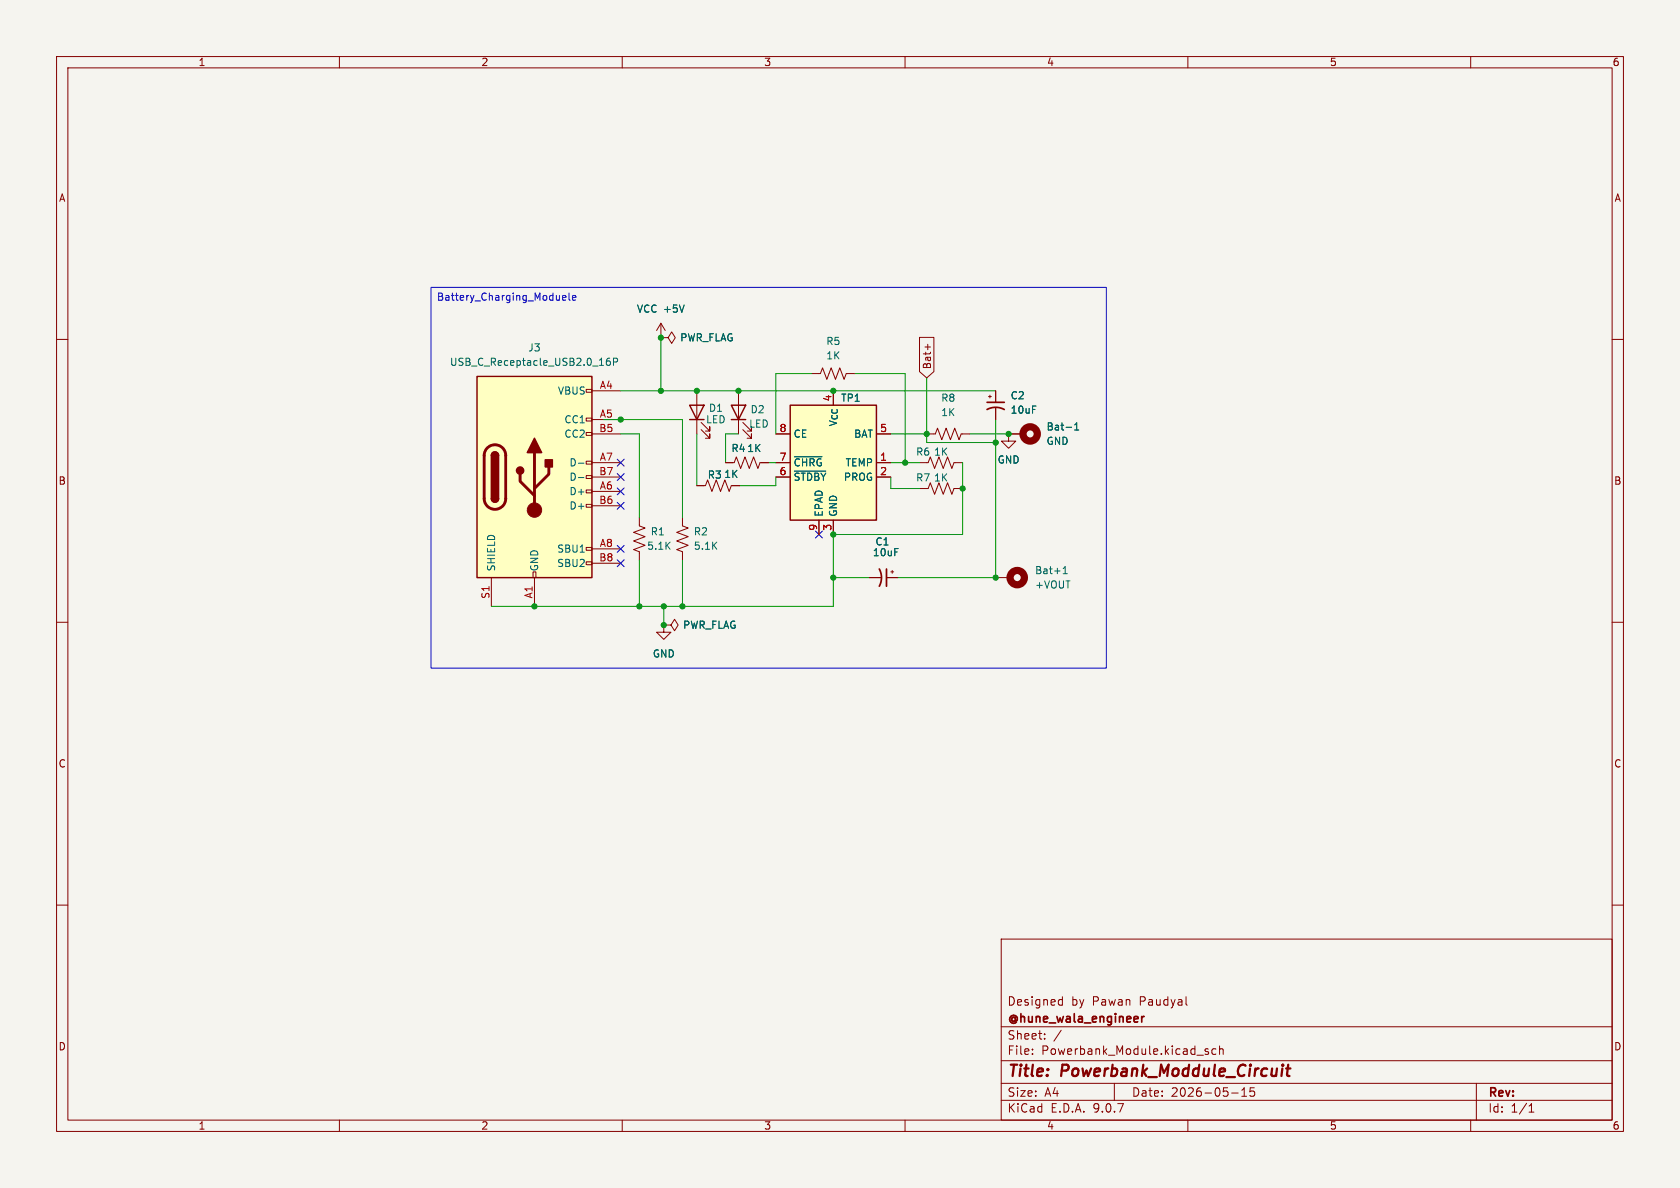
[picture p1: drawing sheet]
(kicad_sch
 (version 20250114)
 (generator "eeschema")
 (generator_version "9.0")
 (paper "A4")
 (title_block
  (title "Powerbank_Moddule_Circuit")
  (date "2026-05-15")
  (company "@hune_wala_engineer")
  (comment 1 "Designed by Pawan Paudyal"))
 (lib_symbols
  (symbol "Battery_Management:TP4056-42-ESOP8" (exclude_from_sim no) (in_bom yes) (on_board yes)
   (property "Reference" "U" (at -6.604 11.684 0) (effects (font (size 1.27 1.27))))
   (property "Value" "TP4056-42-ESOP8" (at 10.16 11.684 0) (effects (font (size 1.27 1.27))))
   (property "Footprint" "Package_SO:SOIC-8-1EP_3.9x4.9mm_P1.27mm_EP2.41x3.3mm_ThermalVias" (at 0.508 -22.86 0) (effects (font (size 1.27 1.27)) (hide yes)))
   (property "Datasheet" "https://www.lcsc.com/datasheet/lcsc_datasheet_2410121619_TOPPOWER-Nanjing-Extension-Microelectronics-TP4056-42-ESOP8_C16581.pdf" (at 0 -25.4 0) (effects (font (size 1.27 1.27)) (hide yes)))
   (property "Description" "1A Standalone Linear Li-ion/LiPo single-cell battery charger, 4.2V ±1% charge voltage, VCC = 4.0..8.0V, SOIC-8 (SOP-8)" (at 0.508 -20.32 0) (effects (font (size 1.27 1.27)) (hide yes)))
   (symbol "TP4056-42-ESOP8_1_0"
    (pin input line (at -10.16 5.08 0) (length 2.54) (name "CE" (effects (font (size 1.27 1.27)))) (number "8" (effects (font (size 1.27 1.27)))))
    (pin open_collector line (at -10.16 0 0) (length 2.54) (name "~{CHRG}" (effects (font (size 1.27 1.27)))) (number "7" (effects (font (size 1.27 1.27)))))
    (pin open_collector line (at -10.16 -2.54 0) (length 2.54) (name "~{STDBY}" (effects (font (size 1.27 1.27)))) (number "6" (effects (font (size 1.27 1.27)))))
    (pin passive line (at -2.54 -12.7 90) (length 2.54) (name "EPAD" (effects (font (size 1.27 1.27)))) (number "9" (effects (font (size 1.27 1.27)))))
    (pin power_in line (at 0 12.7 270) (length 2.54) (name "V_{CC}" (effects (font (size 1.27 1.27)))) (number "4" (effects (font (size 1.27 1.27)))))
    (pin power_in line (at 0 -12.7 90) (length 2.54) (name "GND" (effects (font (size 1.27 1.27)))) (number "3" (effects (font (size 1.27 1.27)))))
    (pin power_out line (at 10.16 5.08 180) (length 2.54) (name "BAT" (effects (font (size 1.27 1.27)))) (number "5" (effects (font (size 1.27 1.27)))))
    (pin input line (at 10.16 0 180) (length 2.54) (name "TEMP" (effects (font (size 1.27 1.27)))) (number "1" (effects (font (size 1.27 1.27)))))
    (pin passive line (at 10.16 -2.54 180) (length 2.54) (name "PROG" (effects (font (size 1.27 1.27)))) (number "2" (effects (font (size 1.27 1.27))))))
   (symbol "TP4056-42-ESOP8_1_1"
    (rectangle (start -7.62 10.16) (end 7.62 -10.16) (stroke (width 0.254) (type default)) (fill (type background))))
   (embedded_fonts no))
  (symbol "Connector:USB_C_Receptacle_USB2.0_16P"
   (pin_names
    (offset 1.016)) (exclude_from_sim no) (in_bom yes) (on_board yes)
   (property "Reference" "J" (at 0 22.225 0) (effects (font (size 1.27 1.27))))
   (property "Value" "USB_C_Receptacle_USB2.0_16P" (at 0 19.685 0) (effects (font (size 1.27 1.27))))
   (property "Footprint" "" (at 3.81 0 0) (effects (font (size 1.27 1.27)) (hide yes)))
   (property "Datasheet" "https://www.usb.org/sites/default/files/documents/usb_type-c.zip" (at 3.81 0 0) (effects (font (size 1.27 1.27)) (hide yes)))
   (property "Description" "USB 2.0-only 16P Type-C Receptacle connector" (at 0 0 0) (effects (font (size 1.27 1.27)) (hide yes)))
   (symbol "USB_C_Receptacle_USB2.0_16P_0_0"
    (rectangle (start -0.254 -17.78) (end 0.254 -16.764) (stroke (width 0) (type default)) (fill (type none)))
    (rectangle (start 10.16 15.494) (end 9.144 14.986) (stroke (width 0) (type default)) (fill (type none)))
    (rectangle (start 10.16 10.414) (end 9.144 9.906) (stroke (width 0) (type default)) (fill (type none)))
    (rectangle (start 10.16 7.874) (end 9.144 7.366) (stroke (width 0) (type default)) (fill (type none)))
    (rectangle (start 10.16 2.794) (end 9.144 2.286) (stroke (width 0) (type default)) (fill (type none)))
    (rectangle (start 10.16 0.254) (end 9.144 -0.254) (stroke (width 0) (type default)) (fill (type none)))
    (rectangle (start 10.16 -2.286) (end 9.144 -2.794) (stroke (width 0) (type default)) (fill (type none)))
    (rectangle (start 10.16 -4.826) (end 9.144 -5.334) (stroke (width 0) (type default)) (fill (type none)))
    (rectangle (start 10.16 -12.446) (end 9.144 -12.954) (stroke (width 0) (type default)) (fill (type none)))
    (rectangle (start 10.16 -14.986) (end 9.144 -15.494) (stroke (width 0) (type default)) (fill (type none))))
   (symbol "USB_C_Receptacle_USB2.0_16P_0_1"
    (rectangle (start -10.16 17.78) (end 10.16 -17.78) (stroke (width 0.254) (type default)) (fill (type background)))
    (polyline (pts (xy -8.89 -3.81) (xy -8.89 3.81)) (stroke (width 0.508) (type default)) (fill (type none)))
    (rectangle (start -7.62 -3.81) (end -6.35 3.81) (stroke (width 0.254) (type default)) (fill (type outline)))
    (arc (start -7.62 3.81) (mid -6.985 4.4423) (end -6.35 3.81) (stroke (width 0.254) (type default)) (fill (type none)))
    (arc (start -7.62 3.81) (mid -6.985 4.4423) (end -6.35 3.81) (stroke (width 0.254) (type default)) (fill (type outline)))
    (arc (start -8.89 3.81) (mid -6.985 5.7067) (end -5.08 3.81) (stroke (width 0.508) (type default)) (fill (type none)))
    (arc (start -5.08 -3.81) (mid -6.985 -5.7067) (end -8.89 -3.81) (stroke (width 0.508) (type default)) (fill (type none)))
    (arc (start -6.35 -3.81) (mid -6.985 -4.4423) (end -7.62 -3.81) (stroke (width 0.254) (type default)) (fill (type none)))
    (arc (start -6.35 -3.81) (mid -6.985 -4.4423) (end -7.62 -3.81) (stroke (width 0.254) (type default)) (fill (type outline)))
    (polyline (pts (xy -5.08 3.81) (xy -5.08 -3.81)) (stroke (width 0.508) (type default)) (fill (type none)))
    (circle (center -2.54 1.143) (radius 0.635) (stroke (width 0.254) (type default)) (fill (type outline)))
    (polyline (pts (xy -1.27 4.318) (xy 0 6.858) (xy 1.27 4.318) (xy -1.27 4.318)) (stroke (width 0.254) (type default)) (fill (type outline)))
    (polyline (pts (xy 0 -2.032) (xy 2.54 0.508) (xy 2.54 1.778)) (stroke (width 0.508) (type default)) (fill (type none)))
    (polyline (pts (xy 0 -3.302) (xy -2.54 -0.762) (xy -2.54 0.508)) (stroke (width 0.508) (type default)) (fill (type none)))
    (polyline (pts (xy 0 -5.842) (xy 0 4.318)) (stroke (width 0.508) (type default)) (fill (type none)))
    (circle (center 0 -5.842) (radius 1.27) (stroke (width 0) (type default)) (fill (type outline)))
    (rectangle (start 1.905 1.778) (end 3.175 3.048) (stroke (width 0.254) (type default)) (fill (type outline))))
   (symbol "USB_C_Receptacle_USB2.0_16P_1_1"
    (pin passive line (at -7.62 -22.86 90) (length 5.08) (name "SHIELD" (effects (font (size 1.27 1.27)))) (number "S1" (effects (font (size 1.27 1.27)))))
    (pin passive line (at 0 -22.86 90) (length 5.08) (name "GND" (effects (font (size 1.27 1.27)))) (number "A1" (effects (font (size 1.27 1.27)))))
    (pin passive line (at 0 -22.86 90) (length 5.08) (hide yes) (name "GND" (effects (font (size 1.27 1.27)))) (number "A12" (effects (font (size 1.27 1.27)))))
    (pin passive line (at 0 -22.86 90) (length 5.08) (hide yes) (name "GND" (effects (font (size 1.27 1.27)))) (number "B1" (effects (font (size 1.27 1.27)))))
    (pin passive line (at 0 -22.86 90) (length 5.08) (hide yes) (name "GND" (effects (font (size 1.27 1.27)))) (number "B12" (effects (font (size 1.27 1.27)))))
    (pin passive line (at 15.24 15.24 180) (length 5.08) (name "VBUS" (effects (font (size 1.27 1.27)))) (number "A4" (effects (font (size 1.27 1.27)))))
    (pin passive line (at 15.24 15.24 180) (length 5.08) (hide yes) (name "VBUS" (effects (font (size 1.27 1.27)))) (number "A9" (effects (font (size 1.27 1.27)))))
    (pin passive line (at 15.24 15.24 180) (length 5.08) (hide yes) (name "VBUS" (effects (font (size 1.27 1.27)))) (number "B4" (effects (font (size 1.27 1.27)))))
    (pin passive line (at 15.24 15.24 180) (length 5.08) (hide yes) (name "VBUS" (effects (font (size 1.27 1.27)))) (number "B9" (effects (font (size 1.27 1.27)))))
    (pin bidirectional line (at 15.24 10.16 180) (length 5.08) (name "CC1" (effects (font (size 1.27 1.27)))) (number "A5" (effects (font (size 1.27 1.27)))))
    (pin bidirectional line (at 15.24 7.62 180) (length 5.08) (name "CC2" (effects (font (size 1.27 1.27)))) (number "B5" (effects (font (size 1.27 1.27)))))
    (pin bidirectional line (at 15.24 2.54 180) (length 5.08) (name "D-" (effects (font (size 1.27 1.27)))) (number "A7" (effects (font (size 1.27 1.27)))))
    (pin bidirectional line (at 15.24 0 180) (length 5.08) (name "D-" (effects (font (size 1.27 1.27)))) (number "B7" (effects (font (size 1.27 1.27)))))
    (pin bidirectional line (at 15.24 -2.54 180) (length 5.08) (name "D+" (effects (font (size 1.27 1.27)))) (number "A6" (effects (font (size 1.27 1.27)))))
    (pin bidirectional line (at 15.24 -5.08 180) (length 5.08) (name "D+" (effects (font (size 1.27 1.27)))) (number "B6" (effects (font (size 1.27 1.27)))))
    (pin bidirectional line (at 15.24 -12.7 180) (length 5.08) (name "SBU1" (effects (font (size 1.27 1.27)))) (number "A8" (effects (font (size 1.27 1.27)))))
    (pin bidirectional line (at 15.24 -15.24 180) (length 5.08) (name "SBU2" (effects (font (size 1.27 1.27)))) (number "B8" (effects (font (size 1.27 1.27))))))
   (embedded_fonts no))
  (symbol "Device:C_Polarized_Small_US"
   (pin_numbers (hide yes))
   (pin_names
    (offset 0.254) (hide yes)) (exclude_from_sim no) (in_bom yes) (on_board yes)
   (property "Reference" "C" (at 0.254 1.778 0) (effects (font (size 1.27 1.27)) (justify left)))
   (property "Value" "C_Polarized_Small_US" (at 0.254 -2.032 0) (effects (font (size 1.27 1.27)) (justify left)))
   (property "Footprint" "" (at 0 0 0) (effects (font (size 1.27 1.27)) (hide yes)))
   (property "Datasheet" "~" (at 0 0 0) (effects (font (size 1.27 1.27)) (hide yes)))
   (property "Description" "Polarized capacitor, small US symbol" (at 0 0 0) (effects (font (size 1.27 1.27)) (hide yes)))
   (symbol "C_Polarized_Small_US_0_1"
    (polyline (pts (xy -1.524 0.508) (xy 1.524 0.508)) (stroke (width 0.3048) (type default)) (fill (type none)))
    (polyline (pts (xy -1.27 1.524) (xy -0.762 1.524)) (stroke (width 0) (type default)) (fill (type none)))
    (polyline (pts (xy -1.016 1.27) (xy -1.016 1.778)) (stroke (width 0) (type default)) (fill (type none)))
    (arc (start -1.524 -0.762) (mid 0 -0.3734) (end 1.524 -0.762) (stroke (width 0.3048) (type default)) (fill (type none))))
   (symbol "C_Polarized_Small_US_1_1"
    (pin passive line (at 0 2.54 270) (length 2.032) (name "~" (effects (font (size 1.27 1.27)))) (number "1" (effects (font (size 1.27 1.27)))))
    (pin passive line (at 0 -2.54 90) (length 2.032) (name "~" (effects (font (size 1.27 1.27)))) (number "2" (effects (font (size 1.27 1.27))))))
   (embedded_fonts no))
  (symbol "Device:LED"
   (pin_numbers (hide yes))
   (pin_names
    (offset 1.016) (hide yes)) (exclude_from_sim no) (in_bom yes) (on_board yes)
   (property "Reference" "D" (at 0 2.54 0) (effects (font (size 1.27 1.27))))
   (property "Value" "LED" (at 0 -2.54 0) (effects (font (size 1.27 1.27))))
   (property "Footprint" "" (at 0 0 0) (effects (font (size 1.27 1.27)) (hide yes)))
   (property "Datasheet" "~" (at 0 0 0) (effects (font (size 1.27 1.27)) (hide yes)))
   (property "Description" "Light emitting diode" (at 0 0 0) (effects (font (size 1.27 1.27)) (hide yes)))
   (property "Sim.Pins" "1=K 2=A" (at 0 0 0) (effects (font (size 1.27 1.27)) (hide yes)))
   (symbol "LED_0_1"
    (polyline (pts (xy -3.048 -0.762) (xy -4.572 -2.286) (xy -3.81 -2.286) (xy -4.572 -2.286) (xy -4.572 -1.524)) (stroke (width 0) (type default)) (fill (type none)))
    (polyline (pts (xy -1.778 -0.762) (xy -3.302 -2.286) (xy -2.54 -2.286) (xy -3.302 -2.286) (xy -3.302 -1.524)) (stroke (width 0) (type default)) (fill (type none)))
    (polyline (pts (xy -1.27 0) (xy 1.27 0)) (stroke (width 0) (type default)) (fill (type none)))
    (polyline (pts (xy -1.27 -1.27) (xy -1.27 1.27)) (stroke (width 0.254) (type default)) (fill (type none)))
    (polyline (pts (xy 1.27 -1.27) (xy 1.27 1.27) (xy -1.27 0) (xy 1.27 -1.27)) (stroke (width 0.254) (type default)) (fill (type none))))
   (symbol "LED_1_1"
    (pin passive line (at -3.81 0 0) (length 2.54) (name "K" (effects (font (size 1.27 1.27)))) (number "1" (effects (font (size 1.27 1.27)))))
    (pin passive line (at 3.81 0 180) (length 2.54) (name "A" (effects (font (size 1.27 1.27)))) (number "2" (effects (font (size 1.27 1.27))))))
   (embedded_fonts no))
  (symbol "Device:R_US"
   (pin_numbers (hide yes))
   (pin_names
    (offset 0)) (exclude_from_sim no) (in_bom yes) (on_board yes)
   (property "Reference" "R" (at 2.54 0 90) (effects (font (size 1.27 1.27))))
   (property "Value" "R_US" (at -2.54 0 90) (effects (font (size 1.27 1.27))))
   (property "Footprint" "" (at 1.016 -0.254 90) (effects (font (size 1.27 1.27)) (hide yes)))
   (property "Datasheet" "~" (at 0 0 0) (effects (font (size 1.27 1.27)) (hide yes)))
   (property "Description" "Resistor, US symbol" (at 0 0 0) (effects (font (size 1.27 1.27)) (hide yes)))
   (symbol "R_US_0_1"
    (polyline (pts (xy 0 2.286) (xy 0 2.54)) (stroke (width 0) (type default)) (fill (type none)))
    (polyline (pts (xy 0 2.286) (xy 1.016 1.905) (xy 0 1.524) (xy -1.016 1.143) (xy 0 0.762)) (stroke (width 0) (type default)) (fill (type none)))
    (polyline (pts (xy 0 0.762) (xy 1.016 0.381) (xy 0 0) (xy -1.016 -0.381) (xy 0 -0.762)) (stroke (width 0) (type default)) (fill (type none)))
    (polyline (pts (xy 0 -0.762) (xy 1.016 -1.143) (xy 0 -1.524) (xy -1.016 -1.905) (xy 0 -2.286)) (stroke (width 0) (type default)) (fill (type none)))
    (polyline (pts (xy 0 -2.286) (xy 0 -2.54)) (stroke (width 0) (type default)) (fill (type none))))
   (symbol "R_US_1_1"
    (pin passive line (at 0 3.81 270) (length 1.27) (name "~" (effects (font (size 1.27 1.27)))) (number "1" (effects (font (size 1.27 1.27)))))
    (pin passive line (at 0 -3.81 90) (length 1.27) (name "~" (effects (font (size 1.27 1.27)))) (number "2" (effects (font (size 1.27 1.27))))))
   (embedded_fonts no))
  (symbol "Mechanical:MountingHole_Pad"
   (pin_numbers (hide yes))
   (pin_names
    (offset 1.016) (hide yes)) (exclude_from_sim no) (in_bom no) (on_board yes)
   (property "Reference" "H" (at 0 6.35 0) (effects (font (size 1.27 1.27))))
   (property "Value" "MountingHole_Pad" (at 0 4.445 0) (effects (font (size 1.27 1.27))))
   (property "Footprint" "" (at 0 0 0) (effects (font (size 1.27 1.27)) (hide yes)))
   (property "Datasheet" "~" (at 0 0 0) (effects (font (size 1.27 1.27)) (hide yes)))
   (property "Description" "Mounting Hole with connection" (at 0 0 0) (effects (font (size 1.27 1.27)) (hide yes)))
   (symbol "MountingHole_Pad_0_1"
    (circle (center 0 1.27) (radius 1.27) (stroke (width 1.27) (type default)) (fill (type none))))
   (symbol "MountingHole_Pad_1_1"
    (pin input line (at 0 -2.54 90) (length 2.54) (name "1" (effects (font (size 1.27 1.27)))) (number "1" (effects (font (size 1.27 1.27))))))
   (embedded_fonts no))
  (symbol "power:GND"
   (power)
   (pin_numbers (hide yes))
   (pin_names
    (offset 0) (hide yes)) (exclude_from_sim no) (in_bom yes) (on_board yes)
   (property "Reference" "#PWR" (at 0 -6.35 0) (effects (font (size 1.27 1.27)) (hide yes)))
   (property "Value" "GND" (at 0 -3.81 0) (effects (font (size 1.27 1.27))))
   (property "Footprint" "" (at 0 0 0) (effects (font (size 1.27 1.27)) (hide yes)))
   (property "Datasheet" "" (at 0 0 0) (effects (font (size 1.27 1.27)) (hide yes)))
   (property "Description" "Power symbol creates a global label with name \"GND\" , ground" (at 0 0 0) (effects (font (size 1.27 1.27)) (hide yes)))
   (symbol "GND_0_1"
    (polyline (pts (xy 0 0) (xy 0 -1.27) (xy 1.27 -1.27) (xy 0 -2.54) (xy -1.27 -1.27) (xy 0 -1.27)) (stroke (width 0) (type default)) (fill (type none))))
   (symbol "GND_1_1"
    (pin power_in line (at 0 0 270) (length 0) (name "~" (effects (font (size 1.27 1.27)))) (number "1" (effects (font (size 1.27 1.27))))))
   (embedded_fonts no))
  (symbol "power:PWR_FLAG"
   (power)
   (pin_numbers (hide yes))
   (pin_names
    (offset 0) (hide yes)) (exclude_from_sim no) (in_bom yes) (on_board yes)
   (property "Reference" "#FLG" (at 0 1.905 0) (effects (font (size 1.27 1.27)) (hide yes)))
   (property "Value" "PWR_FLAG" (at 0 3.81 0) (effects (font (size 1.27 1.27))))
   (property "Footprint" "" (at 0 0 0) (effects (font (size 1.27 1.27)) (hide yes)))
   (property "Datasheet" "~" (at 0 0 0) (effects (font (size 1.27 1.27)) (hide yes)))
   (property "Description" "Special symbol for telling ERC where power comes from" (at 0 0 0) (effects (font (size 1.27 1.27)) (hide yes)))
   (symbol "PWR_FLAG_0_0"
    (pin power_out line (at 0 0 90) (length 0) (name "~" (effects (font (size 1.27 1.27)))) (number "1" (effects (font (size 1.27 1.27))))))
   (symbol "PWR_FLAG_0_1"
    (polyline (pts (xy 0 0) (xy 0 1.27) (xy -1.016 1.905) (xy 0 2.54) (xy 1.016 1.905) (xy 0 1.27)) (stroke (width 0) (type default)) (fill (type none))))
   (embedded_fonts no))
  (symbol "power:VCC"
   (power)
   (pin_numbers (hide yes))
   (pin_names
    (offset 0) (hide yes)) (exclude_from_sim no) (in_bom yes) (on_board yes)
   (property "Reference" "#PWR" (at 0 -3.81 0) (effects (font (size 1.27 1.27)) (hide yes)))
   (property "Value" "VCC" (at 0 3.556 0) (effects (font (size 1.27 1.27))))
   (property "Footprint" "" (at 0 0 0) (effects (font (size 1.27 1.27)) (hide yes)))
   (property "Datasheet" "" (at 0 0 0) (effects (font (size 1.27 1.27)) (hide yes)))
   (property "Description" "Power symbol creates a global label with name \"VCC\"" (at 0 0 0) (effects (font (size 1.27 1.27)) (hide yes)))
   (symbol "VCC_0_1"
    (polyline (pts (xy -0.762 1.27) (xy 0 2.54)) (stroke (width 0) (type default)) (fill (type none)))
    (polyline (pts (xy 0 2.54) (xy 0.762 1.27)) (stroke (width 0) (type default)) (fill (type none)))
    (polyline (pts (xy 0 0) (xy 0 2.54)) (stroke (width 0) (type default)) (fill (type none))))
   (symbol "VCC_1_1"
    (pin power_in line (at 0 0 90) (length 0) (name "~" (effects (font (size 1.27 1.27)))) (number "1" (effects (font (size 1.27 1.27))))))
   (embedded_fonts no)))
 (text_box "Battery_Charging_Moduele"
  (exclude_from_sim no)
  (at 76.2 50.8 0)
  (size 119.38 67.31)
  (margins 0.9525 0.9525 0.9525 0.9525)
  (stroke (width 0) (type solid))
  (fill (type none))
  (effects (font (size 1.27 1.27)) (justify left top)))
 (junction
  (at 123.19 69.088)
  (diameter 0)
  (color 0 0 0 0))
 (junction
  (at 117.348 110.49)
  (diameter 0)
  (color 0 0 0 0))
 (junction
  (at 116.84 59.69)
  (diameter 0)
  (color 0 0 0 0))
 (junction
  (at 109.728 74.168)
  (diameter 0)
  (color 0 0 0 0))
 (junction
  (at 163.83 76.708)
  (diameter 0)
  (color 0 0 0 0))
 (junction
  (at 147.32 69.088)
  (diameter 0)
  (color 0 0 0 0))
 (junction
  (at 178.308 76.708)
  (diameter 0)
  (color 0 0 0 0))
 (junction
  (at 94.488 107.188)
  (diameter 0)
  (color 0 0 0 0))
 (junction
  (at 160.02 81.788)
  (diameter 0)
  (color 0 0 0 0))
 (junction
  (at 176.022 102.108)
  (diameter 0)
  (color 0 0 0 0))
 (junction
  (at 147.32 102.108)
  (diameter 0)
  (color 0 0 0 0))
 (junction
  (at 117.348 107.188)
  (diameter 0)
  (color 0 0 0 0))
 (junction
  (at 113.03 107.188)
  (diameter 0)
  (color 0 0 0 0))
 (junction
  (at 130.556 69.088)
  (diameter 0)
  (color 0 0 0 0))
 (junction
  (at 147.32 94.488)
  (diameter 0)
  (color 0 0 0 0))
 (junction
  (at 170.18 86.36)
  (diameter 0)
  (color 0 0 0 0))
 (junction
  (at 120.65 107.188)
  (diameter 0)
  (color 0 0 0 0))
 (junction
  (at 116.84 69.088)
  (diameter 0)
  (color 0 0 0 0))
 (junction
  (at 176.022 78.232)
  (diameter 0)
  (color 0 0 0 0))
 (no_connect
  (at 109.728 86.868))
 (no_connect
  (at 144.78 94.488))
 (no_connect
  (at 109.728 89.408))
 (no_connect
  (at 109.728 99.568))
 (no_connect
  (at 109.728 81.788))
 (no_connect
  (at 109.728 84.328))
 (no_connect
  (at 109.728 97.028))
 (wire
  (pts (xy 137.16 76.708) (xy 137.16 66.04))
  (stroke (width 0) (type default)))
 (wire
  (pts (xy 117.348 107.188) (xy 117.348 110.49))
  (stroke (width 0) (type default)))
 (wire
  (pts (xy 113.03 76.708) (xy 113.03 91.44))
  (stroke (width 0) (type default)))
 (wire
  (pts (xy 176.022 74.168) (xy 176.022 78.232))
  (stroke (width 0) (type default)))
 (wire
  (pts (xy 160.02 66.04) (xy 160.02 81.788))
  (stroke (width 0) (type default)))
 (wire
  (pts (xy 157.48 81.788) (xy 160.02 81.788))
  (stroke (width 0) (type default)))
 (wire
  (pts (xy 163.83 78.232) (xy 176.022 78.232))
  (stroke (width 0) (type default)))
 (wire
  (pts (xy 128.27 81.788) (xy 128.27 76.708))
  (stroke (width 0) (type default)))
 (wire
  (pts (xy 123.19 76.708) (xy 123.19 85.852))
  (stroke (width 0) (type default)))
 (wire
  (pts (xy 176.022 78.232) (xy 176.022 102.108))
  (stroke (width 0) (type default)))
 (wire
  (pts (xy 120.65 107.188) (xy 117.348 107.188))
  (stroke (width 0) (type default)))
 (wire
  (pts (xy 157.48 86.36) (xy 162.56 86.36))
  (stroke (width 0) (type default)))
 (wire
  (pts (xy 160.02 81.788) (xy 162.56 81.788))
  (stroke (width 0) (type default)))
 (wire
  (pts (xy 151.13 66.04) (xy 160.02 66.04))
  (stroke (width 0) (type default)))
 (wire
  (pts (xy 170.18 86.36) (xy 170.18 94.488))
  (stroke (width 0) (type default)))
 (wire
  (pts (xy 86.868 107.188) (xy 94.488 107.188))
  (stroke (width 0) (type default)))
 (wire
  (pts (xy 170.18 81.788) (xy 170.18 86.36))
  (stroke (width 0) (type default)))
 (wire
  (pts (xy 109.728 76.708) (xy 113.03 76.708))
  (stroke (width 0) (type default)))
 (wire
  (pts (xy 147.32 94.488) (xy 147.32 102.108))
  (stroke (width 0) (type default)))
 (wire
  (pts (xy 170.18 94.488) (xy 147.32 94.488))
  (stroke (width 0) (type default)))
 (wire
  (pts (xy 116.84 69.088) (xy 123.19 69.088))
  (stroke (width 0) (type default)))
 (wire
  (pts (xy 94.488 107.188) (xy 113.03 107.188))
  (stroke (width 0) (type default)))
 (wire
  (pts (xy 120.65 107.188) (xy 147.32 107.188))
  (stroke (width 0) (type default)))
 (wire
  (pts (xy 137.16 85.852) (xy 130.81 85.852))
  (stroke (width 0) (type default)))
 (wire
  (pts (xy 157.48 84.328) (xy 157.48 86.36))
  (stroke (width 0) (type default)))
 (wire
  (pts (xy 147.32 69.088) (xy 176.022 69.088))
  (stroke (width 0) (type default)))
 (wire
  (pts (xy 163.83 76.708) (xy 163.83 78.232))
  (stroke (width 0) (type default)))
 (wire
  (pts (xy 158.75 102.108) (xy 176.022 102.108))
  (stroke (width 0) (type default)))
 (wire
  (pts (xy 128.27 76.708) (xy 130.556 76.708))
  (stroke (width 0) (type default)))
 (wire
  (pts (xy 163.83 66.802) (xy 163.83 76.708))
  (stroke (width 0) (type default)))
 (wire
  (pts (xy 116.84 69.088) (xy 116.84 59.69))
  (stroke (width 0) (type default)))
 (wire
  (pts (xy 147.32 102.108) (xy 153.67 102.108))
  (stroke (width 0) (type default)))
 (wire
  (pts (xy 120.65 99.06) (xy 120.65 107.188))
  (stroke (width 0) (type default)))
 (wire
  (pts (xy 157.48 76.708) (xy 163.83 76.708))
  (stroke (width 0) (type default)))
 (wire
  (pts (xy 137.16 66.04) (xy 143.51 66.04))
  (stroke (width 0) (type default)))
 (wire
  (pts (xy 113.03 99.06) (xy 113.03 107.188))
  (stroke (width 0) (type default)))
 (wire
  (pts (xy 106.68 74.168) (xy 109.728 74.168))
  (stroke (width 0) (type default)))
 (wire
  (pts (xy 171.45 76.708) (xy 178.308 76.708))
  (stroke (width 0) (type default)))
 (wire
  (pts (xy 120.65 74.168) (xy 120.65 91.44))
  (stroke (width 0) (type default)))
 (wire
  (pts (xy 130.556 69.088) (xy 147.32 69.088))
  (stroke (width 0) (type default)))
 (wire
  (pts (xy 137.16 85.852) (xy 137.16 84.328))
  (stroke (width 0) (type default)))
 (wire
  (pts (xy 123.19 69.088) (xy 130.556 69.088))
  (stroke (width 0) (type default)))
 (wire
  (pts (xy 147.32 102.108) (xy 147.32 107.188))
  (stroke (width 0) (type default)))
 (wire
  (pts (xy 109.728 74.168) (xy 120.65 74.168))
  (stroke (width 0) (type default)))
 (wire
  (pts (xy 109.728 69.088) (xy 116.84 69.088))
  (stroke (width 0) (type default)))
 (wire
  (pts (xy 113.03 107.188) (xy 117.348 107.188))
  (stroke (width 0) (type default)))
 (wire
  (pts (xy 135.89 81.788) (xy 137.16 81.788))
  (stroke (width 0) (type default)))
 (global_label "Bat+"
  (shape input)
  (at 163.83 66.802 90)
  (fields_autoplaced yes)
  (effects (font (size 1.27 1.27)) (justify left))
  (property "Intersheetrefs" "${INTERSHEET_REFS}" (at 163.83 59.0997 90) (effects (font (size 1.27 1.27)) (justify left) (hide yes))))
 (symbol
  (lib_id "Device:R_US")
  (at 166.37 81.788 270)
  (unit 1)
  (exclude_from_sim no)
  (in_bom yes)
  (on_board yes)
  (dnp no)
  (property "Reference" "R6" (at 163.195 79.883 90) (effects (font (size 1.27 1.27))))
  (property "Value" "1K" (at 166.37 79.883 90) (effects (font (size 1.27 1.27))))
  (property "Footprint" "Resistor_SMD:R_1206_3216Metric_Pad1.30x1.75mm_HandSolder" (at 166.116 82.804 90) (effects (font (size 1.27 1.27)) (hide yes)))
  (property "Datasheet" "~" (at 166.37 81.788 0) (effects (font (size 1.27 1.27)) (hide yes)))
  (property "Description" "Resistor, US symbol" (at 166.37 81.788 0) (effects (font (size 1.27 1.27)) (hide yes)))
  (pin "2")
  (pin "1"))
 (symbol
  (lib_id "power:GND")
  (at 178.308 76.708 0)
  (unit 1)
  (exclude_from_sim no)
  (in_bom yes)
  (on_board yes)
  (dnp no)
  (fields_autoplaced yes)
  (property "Reference" "#PWR03" (at 178.308 83.058 0) (effects (font (size 1.27 1.27)) (hide yes)))
  (property "Value" "GND" (at 178.308 81.28 0) (effects (font (size 1.27 1.27))))
  (property "Footprint" "" (at 178.308 76.708 0) (effects (font (size 1.27 1.27)) (hide yes)))
  (property "Datasheet" "" (at 178.308 76.708 0) (effects (font (size 1.27 1.27)) (hide yes)))
  (property "Description" "Power symbol creates a global label with name \"GND\" , ground" (at 178.308 76.708 0) (effects (font (size 1.27 1.27)) (hide yes)))
  (pin "1"))
 (symbol
  (lib_id "Device:R_US")
  (at 127 85.852 270)
  (unit 1)
  (exclude_from_sim no)
  (in_bom yes)
  (on_board yes)
  (dnp no)
  (property "Reference" "R3" (at 126.365 83.947 90) (effects (font (size 1.27 1.27))))
  (property "Value" "1K" (at 129.286 83.82 90) (effects (font (size 1.27 1.27))))
  (property "Footprint" "Resistor_SMD:R_1206_3216Metric_Pad1.30x1.75mm_HandSolder" (at 126.746 86.868 90) (effects (font (size 1.27 1.27)) (hide yes)))
  (property "Datasheet" "~" (at 127 85.852 0) (effects (font (size 1.27 1.27)) (hide yes)))
  (property "Description" "Resistor, US symbol" (at 127 85.852 0) (effects (font (size 1.27 1.27)) (hide yes)))
  (pin "2")
  (pin "1"))
 (symbol
  (lib_id "power:GND")
  (at 117.348 110.49 0)
  (unit 1)
  (exclude_from_sim no)
  (in_bom yes)
  (on_board yes)
  (dnp no)
  (fields_autoplaced yes)
  (property "Reference" "#PWR02" (at 117.348 116.84 0) (effects (font (size 1.27 1.27)) (hide yes)))
  (property "Value" "GND" (at 117.348 115.57 0) (effects (font (size 1.27 1.27))))
  (property "Footprint" "" (at 117.348 110.49 0) (effects (font (size 1.27 1.27)) (hide yes)))
  (property "Datasheet" "" (at 117.348 110.49 0) (effects (font (size 1.27 1.27)) (hide yes)))
  (property "Description" "Power symbol creates a global label with name \"GND\" , ground" (at 117.348 110.49 0) (effects (font (size 1.27 1.27)) (hide yes)))
  (pin "1"))
 (symbol
  (lib_id "Device:R_US")
  (at 166.37 86.36 270)
  (unit 1)
  (exclude_from_sim no)
  (in_bom yes)
  (on_board yes)
  (dnp no)
  (property "Reference" "R7" (at 163.195 84.455 90) (effects (font (size 1.27 1.27))))
  (property "Value" "1K" (at 166.37 84.455 90) (effects (font (size 1.27 1.27))))
  (property "Footprint" "Resistor_SMD:R_1206_3216Metric_Pad1.30x1.75mm_HandSolder" (at 166.116 87.376 90) (effects (font (size 1.27 1.27)) (hide yes)))
  (property "Datasheet" "~" (at 166.37 86.36 0) (effects (font (size 1.27 1.27)) (hide yes)))
  (property "Description" "Resistor, US symbol" (at 166.37 86.36 0) (effects (font (size 1.27 1.27)) (hide yes)))
  (pin "2")
  (pin "1"))
 (symbol
  (lib_id "Device:LED")
  (at 123.19 72.898 90)
  (unit 1)
  (exclude_from_sim no)
  (in_bom yes)
  (on_board yes)
  (dnp no)
  (property "Reference" "D1" (at 125.222 72.136 90) (effects (font (size 1.27 1.27)) (justify right)))
  (property "Value" "LED" (at 124.714 74.168 90) (effects (font (size 1.27 1.27)) (justify right)))
  (property "Footprint" "LED_SMD:LED_1206_3216Metric_Pad1.42x1.75mm_HandSolder" (at 123.19 72.898 0) (effects (font (size 1.27 1.27)) (hide yes)))
  (property "Datasheet" "~" (at 123.19 72.898 0) (effects (font (size 1.27 1.27)) (hide yes)))
  (property "Description" "Light emitting diode" (at 123.19 72.898 0) (effects (font (size 1.27 1.27)) (hide yes)))
  (property "Sim.Pins" "1=K 2=A" (at 123.19 72.898 0) (effects (font (size 1.27 1.27)) (hide yes)))
  (pin "1")
  (pin "2"))
 (symbol
  (lib_id "Device:R_US")
  (at 167.64 76.708 270)
  (unit 1)
  (exclude_from_sim no)
  (in_bom yes)
  (on_board yes)
  (dnp no)
  (fields_autoplaced yes)
  (property "Reference" "R8" (at 167.64 70.358 90) (effects (font (size 1.27 1.27))))
  (property "Value" "1K" (at 167.64 72.898 90) (effects (font (size 1.27 1.27))))
  (property "Footprint" "Resistor_SMD:R_1206_3216Metric_Pad1.30x1.75mm_HandSolder" (at 167.386 77.724 90) (effects (font (size 1.27 1.27)) (hide yes)))
  (property "Datasheet" "~" (at 167.64 76.708 0) (effects (font (size 1.27 1.27)) (hide yes)))
  (property "Description" "Resistor, US symbol" (at 167.64 76.708 0) (effects (font (size 1.27 1.27)) (hide yes)))
  (pin "2")
  (pin "1"))
 (symbol
  (lib_id "Mechanical:MountingHole_Pad")
  (at 180.848 76.708 270)
  (unit 1)
  (exclude_from_sim no)
  (in_bom no)
  (on_board yes)
  (dnp no)
  (fields_autoplaced yes)
  (property "Reference" "Bat-1" (at 184.912 75.4379 90) (effects (font (size 1.27 1.27)) (justify left)))
  (property "Value" "GND" (at 184.912 77.9779 90) (effects (font (size 1.27 1.27)) (justify left)))
  (property "Footprint" "MountingHole:MountingHole_2.2mm_M2_ISO14580_Pad_TopOnly" (at 180.848 76.708 0) (effects (font (size 1.27 1.27)) (hide yes)))
  (property "Datasheet" "~" (at 180.848 76.708 0) (effects (font (size 1.27 1.27)) (hide yes)))
  (property "Description" "Mounting Hole with connection" (at 180.848 76.708 0) (effects (font (size 1.27 1.27)) (hide yes)))
  (pin "1"))
 (symbol
  (lib_id "Device:R_US")
  (at 120.65 95.25 0)
  (unit 1)
  (exclude_from_sim no)
  (in_bom yes)
  (on_board yes)
  (dnp no)
  (fields_autoplaced yes)
  (property "Reference" "R2" (at 122.555 93.9799 0) (effects (font (size 1.27 1.27)) (justify left)))
  (property "Value" "5.1K" (at 122.555 96.5199 0) (effects (font (size 1.27 1.27)) (justify left)))
  (property "Footprint" "Resistor_SMD:R_1206_3216Metric_Pad1.30x1.75mm_HandSolder" (at 121.666 95.504 90) (effects (font (size 1.27 1.27)) (hide yes)))
  (property "Datasheet" "~" (at 120.65 95.25 0) (effects (font (size 1.27 1.27)) (hide yes)))
  (property "Description" "Resistor, US symbol" (at 120.65 95.25 0) (effects (font (size 1.27 1.27)) (hide yes)))
  (pin "2")
  (pin "1"))
 (symbol
  (lib_id "Device:R_US")
  (at 147.32 66.04 90)
  (unit 1)
  (exclude_from_sim no)
  (in_bom yes)
  (on_board yes)
  (dnp no)
  (fields_autoplaced yes)
  (property "Reference" "R5" (at 147.32 60.325 90) (effects (font (size 1.27 1.27))))
  (property "Value" "1K" (at 147.32 62.865 90) (effects (font (size 1.27 1.27))))
  (property "Footprint" "Resistor_SMD:R_1206_3216Metric_Pad1.30x1.75mm_HandSolder" (at 147.574 65.024 90) (effects (font (size 1.27 1.27)) (hide yes)))
  (property "Datasheet" "~" (at 147.32 66.04 0) (effects (font (size 1.27 1.27)) (hide yes)))
  (property "Description" "Resistor, US symbol" (at 147.32 66.04 0) (effects (font (size 1.27 1.27)) (hide yes)))
  (pin "2")
  (pin "1"))
 (symbol
  (lib_id "Device:LED")
  (at 130.556 72.898 90)
  (unit 1)
  (exclude_from_sim no)
  (in_bom yes)
  (on_board yes)
  (dnp no)
  (property "Reference" "D2" (at 132.588 72.39 90) (effects (font (size 1.27 1.27)) (justify right)))
  (property "Value" "LED" (at 132.334 74.93 90) (effects (font (size 1.27 1.27)) (justify right)))
  (property "Footprint" "LED_SMD:LED_1206_3216Metric_Pad1.42x1.75mm_HandSolder" (at 130.556 72.898 0) (effects (font (size 1.27 1.27)) (hide yes)))
  (property "Datasheet" "~" (at 130.556 72.898 0) (effects (font (size 1.27 1.27)) (hide yes)))
  (property "Description" "Light emitting diode" (at 130.556 72.898 0) (effects (font (size 1.27 1.27)) (hide yes)))
  (property "Sim.Pins" "1=K 2=A" (at 130.556 72.898 0) (effects (font (size 1.27 1.27)) (hide yes)))
  (pin "1")
  (pin "2"))
 (symbol
  (lib_id "power:PWR_FLAG")
  (at 117.348 110.49 270)
  (unit 1)
  (exclude_from_sim no)
  (in_bom yes)
  (on_board yes)
  (dnp no)
  (fields_autoplaced yes)
  (property "Reference" "#FLG02" (at 119.253 110.49 0) (effects (font (size 1.27 1.27)) (hide yes)))
  (property "Value" "PWR_FLAG" (at 120.65 110.4899 90) (effects (font (size 1.27 1.27)) (justify left)))
  (property "Footprint" "" (at 117.348 110.49 0) (effects (font (size 1.27 1.27)) (hide yes)))
  (property "Datasheet" "~" (at 117.348 110.49 0) (effects (font (size 1.27 1.27)) (hide yes)))
  (property "Description" "Special symbol for telling ERC where power comes from" (at 117.348 110.49 0) (effects (font (size 1.27 1.27)) (hide yes)))
  (pin "1"))
 (symbol
  (lib_id "Device:C_Polarized_Small_US")
  (at 176.022 71.628 0)
  (unit 1)
  (exclude_from_sim no)
  (in_bom yes)
  (on_board yes)
  (dnp no)
  (fields_autoplaced yes)
  (property "Reference" "C2" (at 178.562 69.9261 0) (effects (font (size 1.27 1.27)) (justify left)))
  (property "Value" "10uF" (at 178.562 72.4661 0) (effects (font (size 1.27 1.27)) (justify left)))
  (property "Footprint" "Capacitor_Tantalum_SMD:CP_EIA-7343-20_Kemet-V_HandSolder" (at 176.022 71.628 0) (effects (font (size 1.27 1.27)) (hide yes)))
  (property "Datasheet" "~" (at 176.022 71.628 0) (effects (font (size 1.27 1.27)) (hide yes)))
  (property "Description" "Polarized capacitor, small US symbol" (at 176.022 71.628 0) (effects (font (size 1.27 1.27)) (hide yes)))
  (pin "2")
  (pin "1"))
 (symbol
  (lib_id "Device:R_US")
  (at 113.03 95.25 0)
  (unit 1)
  (exclude_from_sim no)
  (in_bom yes)
  (on_board yes)
  (dnp no)
  (property "Reference" "R1" (at 114.935 93.9799 0) (effects (font (size 1.27 1.27)) (justify left)))
  (property "Value" "5.1K" (at 114.3 96.5199 0) (effects (font (size 1.27 1.27)) (justify left)))
  (property "Footprint" "Resistor_SMD:R_1206_3216Metric_Pad1.30x1.75mm_HandSolder" (at 114.046 95.504 90) (effects (font (size 1.27 1.27)) (hide yes)))
  (property "Datasheet" "~" (at 113.03 95.25 0) (effects (font (size 1.27 1.27)) (hide yes)))
  (property "Description" "Resistor, US symbol" (at 113.03 95.25 0) (effects (font (size 1.27 1.27)) (hide yes)))
  (pin "2")
  (pin "1"))
 (symbol
  (lib_id "power:PWR_FLAG")
  (at 116.84 59.69 270)
  (unit 1)
  (exclude_from_sim no)
  (in_bom yes)
  (on_board yes)
  (dnp no)
  (fields_autoplaced yes)
  (property "Reference" "#FLG01" (at 118.745 59.69 0) (effects (font (size 1.27 1.27)) (hide yes)))
  (property "Value" "PWR_FLAG" (at 120.142 59.6899 90) (effects (font (size 1.27 1.27)) (justify left)))
  (property "Footprint" "" (at 116.84 59.69 0) (effects (font (size 1.27 1.27)) (hide yes)))
  (property "Datasheet" "~" (at 116.84 59.69 0) (effects (font (size 1.27 1.27)) (hide yes)))
  (property "Description" "Special symbol for telling ERC where power comes from" (at 116.84 59.69 0) (effects (font (size 1.27 1.27)) (hide yes)))
  (pin "1"))
 (symbol
  (lib_id "Mechanical:MountingHole_Pad")
  (at 178.562 102.108 270)
  (unit 1)
  (exclude_from_sim no)
  (in_bom no)
  (on_board yes)
  (dnp no)
  (property "Reference" "Bat+1" (at 182.88 100.838 90) (effects (font (size 1.27 1.27)) (justify left)))
  (property "Value" "+VOUT" (at 182.88 103.3779 90) (effects (font (size 1.27 1.27)) (justify left)))
  (property "Footprint" "MountingHole:MountingHole_2.2mm_M2_ISO14580_Pad_TopOnly" (at 178.562 102.108 0) (effects (font (size 1.27 1.27)) (hide yes)))
  (property "Datasheet" "~" (at 178.562 102.108 0) (effects (font (size 1.27 1.27)) (hide yes)))
  (property "Description" "Mounting Hole with connection" (at 178.562 102.108 0) (effects (font (size 1.27 1.27)) (hide yes)))
  (pin "1"))
 (symbol
  (lib_id "Connector:USB_C_Receptacle_USB2.0_16P")
  (at 94.488 84.328 0)
  (unit 1)
  (exclude_from_sim no)
  (in_bom yes)
  (on_board yes)
  (dnp no)
  (property "Reference" "J3" (at 94.488 61.468 0) (effects (font (size 1.27 1.27))))
  (property "Value" "USB_C_Receptacle_USB2.0_16P" (at 94.488 64.008 0) (effects (font (size 1.27 1.27))))
  (property "Footprint" "Connector_USB:USB_C_Receptacle_GCT_USB4105-xx-A_16P_TopMnt_Horizontal" (at 98.298 84.328 0) (effects (font (size 1.27 1.27)) (hide yes)))
  (property "Datasheet" "https://www.usb.org/sites/default/files/documents/usb_type-c.zip" (at 98.298 84.328 0) (effects (font (size 1.27 1.27)) (hide yes)))
  (property "Description" "USB 2.0-only 16P Type-C Receptacle connector" (at 94.488 84.328 0) (effects (font (size 1.27 1.27)) (hide yes)))
  (pin "A6")
  (pin "B4")
  (pin "B6")
  (pin "B12")
  (pin "A1")
  (pin "B7")
  (pin "B5")
  (pin "A8")
  (pin "B8")
  (pin "S1")
  (pin "B1")
  (pin "A9")
  (pin "B9")
  (pin "A12")
  (pin "A4")
  (pin "A5")
  (pin "A7"))
 (symbol
  (lib_id "Device:C_Polarized_Small_US")
  (at 156.21 102.108 270)
  (unit 1)
  (exclude_from_sim no)
  (in_bom yes)
  (on_board yes)
  (dnp no)
  (property "Reference" "C1" (at 156.0068 95.758 90) (effects (font (size 1.27 1.27))))
  (property "Value" "10uF" (at 156.6418 97.663 90) (effects (font (size 1.27 1.27))))
  (property "Footprint" "Capacitor_Tantalum_SMD:CP_EIA-7343-20_Kemet-V_HandSolder" (at 156.21 102.108 0) (effects (font (size 1.27 1.27)) (hide yes)))
  (property "Datasheet" "~" (at 156.21 102.108 0) (effects (font (size 1.27 1.27)) (hide yes)))
  (property "Description" "Polarized capacitor, small US symbol" (at 156.21 102.108 0) (effects (font (size 1.27 1.27)) (hide yes)))
  (pin "2")
  (pin "1"))
 (symbol
  (lib_id "power:VCC")
  (at 116.84 59.69 0)
  (unit 1)
  (exclude_from_sim no)
  (in_bom yes)
  (on_board yes)
  (dnp no)
  (fields_autoplaced yes)
  (property "Reference" "#PWR01" (at 116.84 63.5 0) (effects (font (size 1.27 1.27)) (hide yes)))
  (property "Value" "VCC +5V" (at 116.84 54.61 0) (effects (font (size 1.27 1.27))))
  (property "Footprint" "" (at 116.84 59.69 0) (effects (font (size 1.27 1.27)) (hide yes)))
  (property "Datasheet" "" (at 116.84 59.69 0) (effects (font (size 1.27 1.27)) (hide yes)))
  (property "Description" "Power symbol creates a global label with name \"VCC\"" (at 116.84 59.69 0) (effects (font (size 1.27 1.27)) (hide yes)))
  (pin "1"))
 (symbol
  (lib_id "Device:R_US")
  (at 132.08 81.788 270)
  (unit 1)
  (exclude_from_sim no)
  (in_bom yes)
  (on_board yes)
  (dnp no)
  (property "Reference" "R4" (at 130.556 79.248 90) (effects (font (size 1.27 1.27))))
  (property "Value" "1K" (at 133.35 79.248 90) (effects (font (size 1.27 1.27))))
  (property "Footprint" "Resistor_SMD:R_1206_3216Metric_Pad1.30x1.75mm_HandSolder" (at 131.826 82.804 90) (effects (font (size 1.27 1.27)) (hide yes)))
  (property "Datasheet" "~" (at 132.08 81.788 0) (effects (font (size 1.27 1.27)) (hide yes)))
  (property "Description" "Resistor, US symbol" (at 132.08 81.788 0) (effects (font (size 1.27 1.27)) (hide yes)))
  (pin "2")
  (pin "1"))
 (symbol
  (lib_id "Battery_Management:TP4056-42-ESOP8")
  (at 147.32 81.788 0)
  (unit 1)
  (exclude_from_sim no)
  (in_bom yes)
  (on_board yes)
  (dnp no)
  (property "Reference" "TP1" (at 148.59 70.358 0) (effects (font (size 1.27 1.27)) (justify left)))
  (property "Value" "TP4056-42-ESOP8" (at 149.4633 69.723 0) (effects (font (size 1.27 1.27)) (justify left) (hide yes)))
  (property "Footprint" "Package_SO:SOIC-8-1EP_3.9x4.9mm_P1.27mm_EP2.41x3.3mm_ThermalVias" (at 147.828 104.648 0) (effects (font (size 1.27 1.27)) (hide yes)))
  (property "Datasheet" "https://www.lcsc.com/datasheet/lcsc_datasheet_2410121619_TOPPOWER-Nanjing-Extension-Microelectronics-TP4056-42-ESOP8_C16581.pdf" (at 147.32 107.188 0) (effects (font (size 1.27 1.27)) (hide yes)))
  (property "Description" "1A Standalone Linear Li-ion/LiPo single-cell battery charger, 4.2V ±1% charge voltage, VCC = 4.0..8.0V, SOIC-8 (SOP-8)" (at 147.828 102.108 0) (effects (font (size 1.27 1.27)) (hide yes)))
  (pin "4")
  (pin "2")
  (pin "7")
  (pin "9")
  (pin "3")
  (pin "6")
  (pin "5")
  (pin "8")
  (pin "1"))
 (sheet_instances
  (path ""
   (page "1")))
 (embedded_fonts no))
